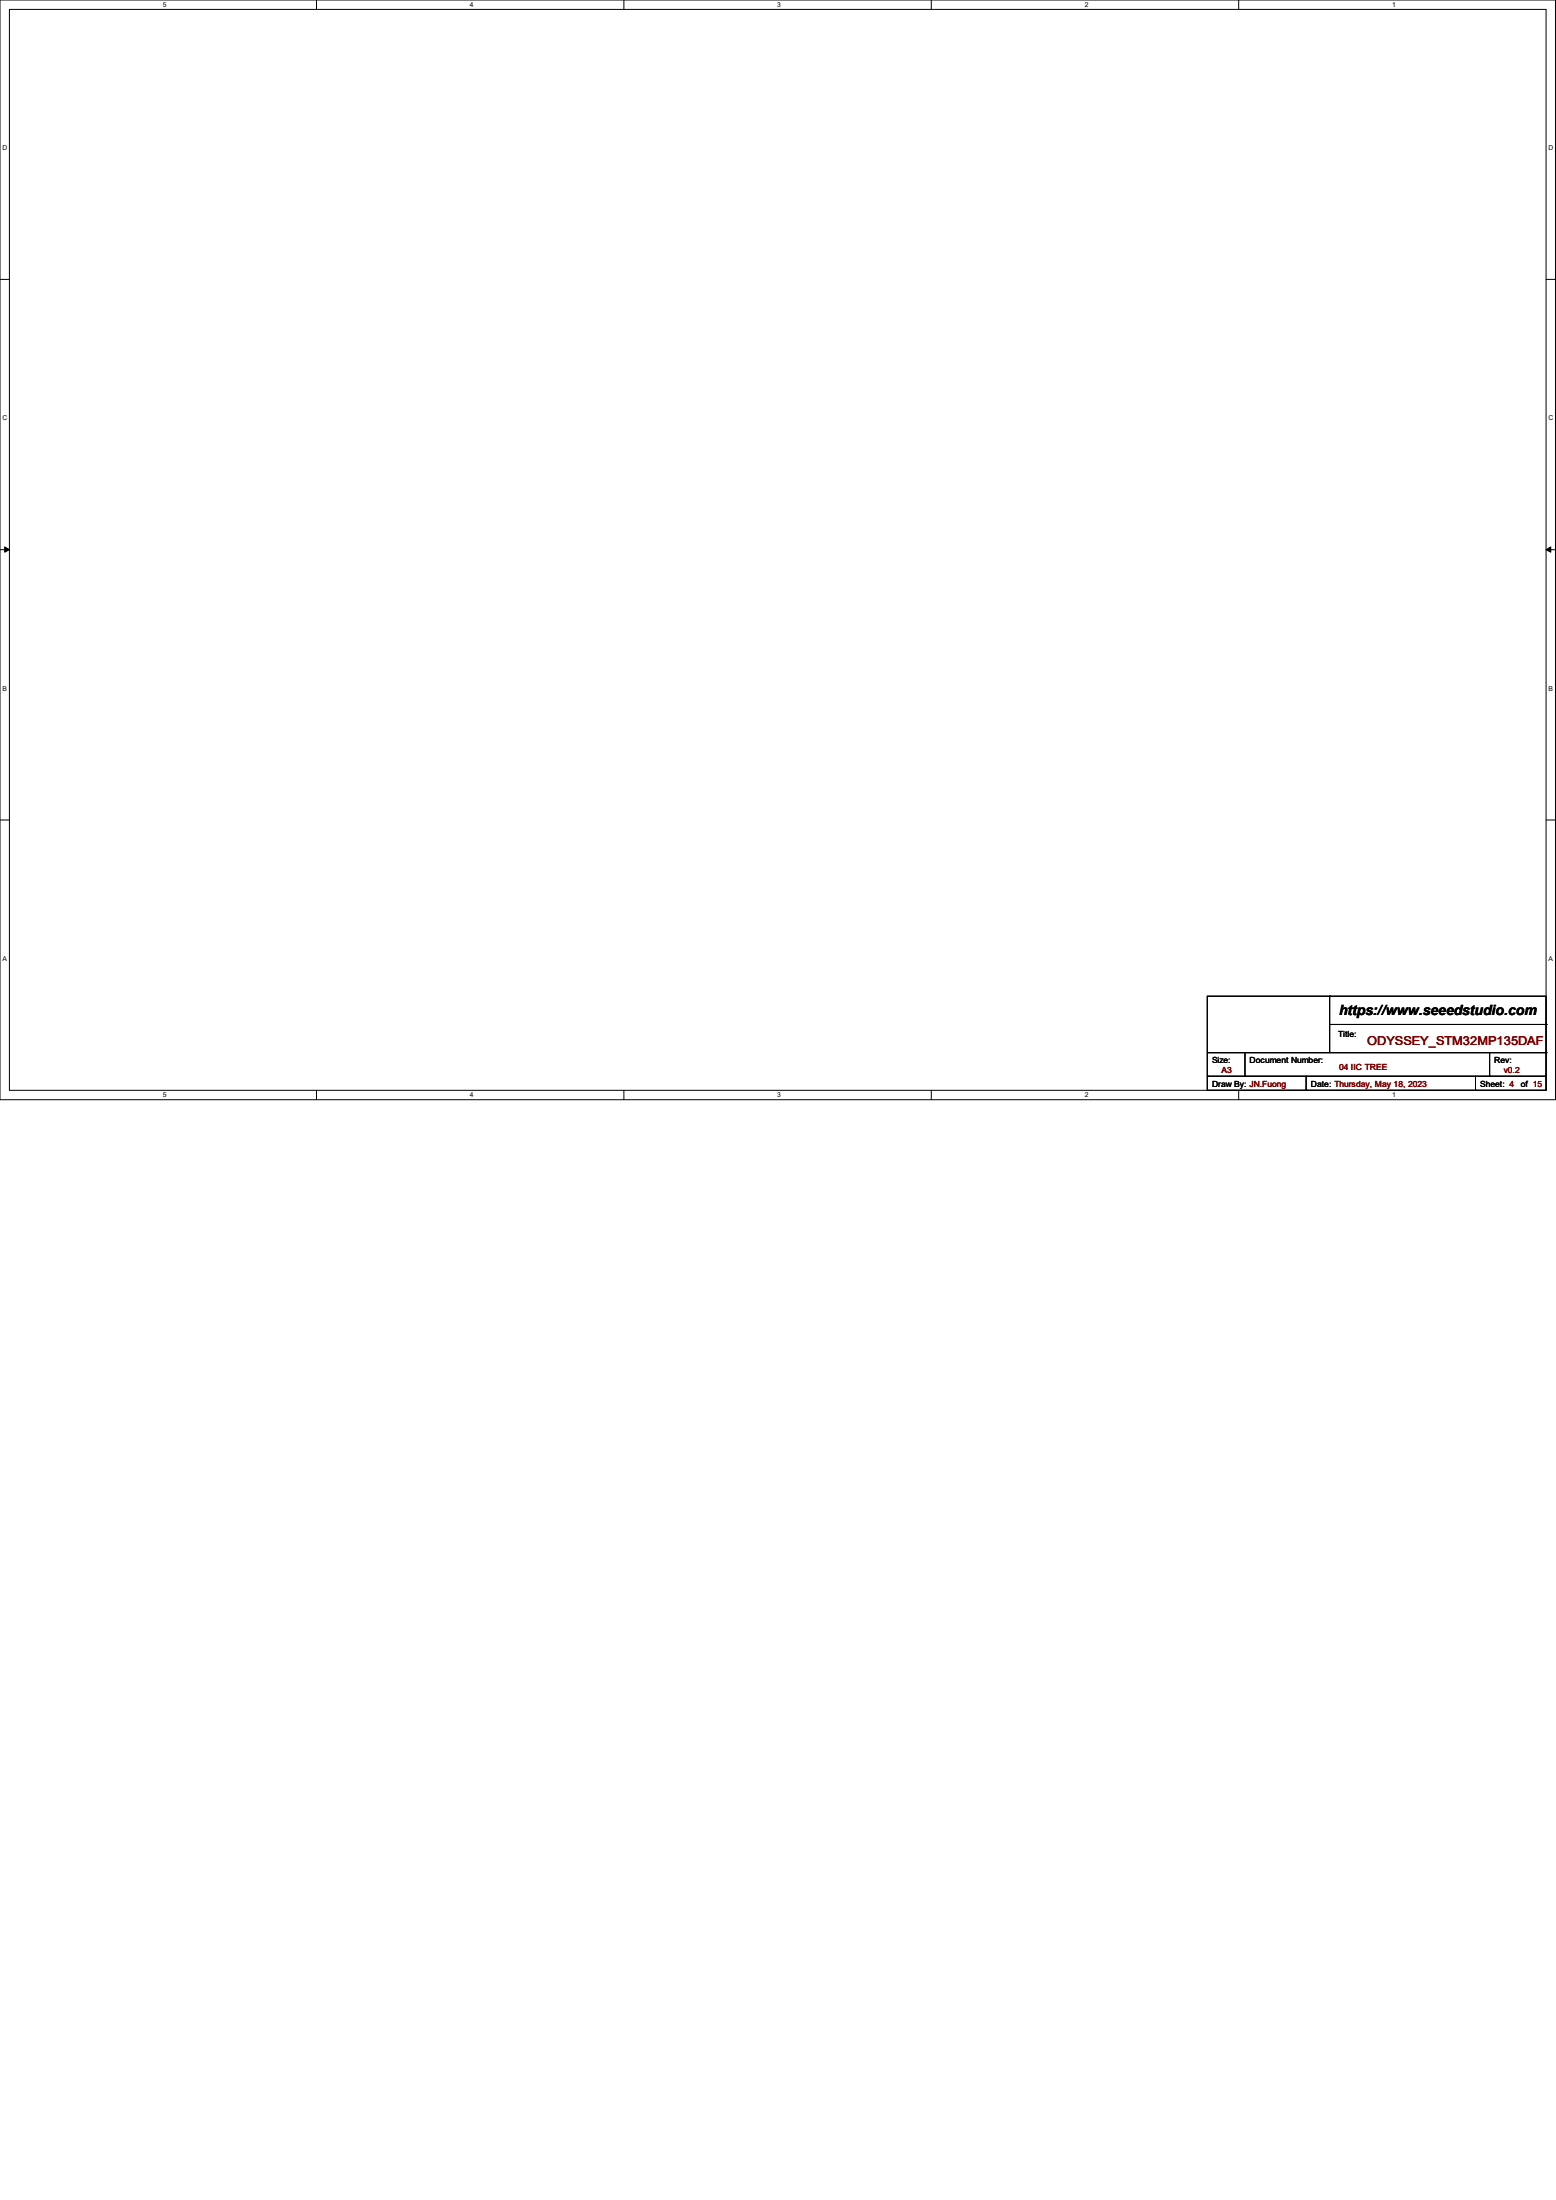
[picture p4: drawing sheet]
<svg xmlns="http://www.w3.org/2000/svg" width="210mm" height="297mm" viewBox="0 0 210 297" stroke-linecap="round" stroke-linejoin="round" font-family="sans-serif">
<g fill="none" stroke="#000" stroke-width=".13">
<path d="M0 0h209.9v148.5h-209.9zM1.3 1.3h207.4v145.9h-207.4zM42.7 0v1.3M84.2 0v1.3M125.7 0v1.3M167.2 0v1.3M0 37.7h1.3M208.7 37.7h1.2M0 74.2h1.3M.6 73.8l.7 .4-.7 .3zM208.7 74.2l.6-.4v.7zM208.7 74.2h1.2"/>
<path d="M0 110.7h1.3M208.7 110.7h1.2M162.9 134.5h45.8v12.7h-45.8zM179.5 134.5h.1M179.5 134.5v7.6M179.5 138.3h29.2M208.7 138.3h.1M42.7 147.2v1.3M84.2 147.2v1.3M125.7 147.2v1.3M162.9 145.3h.1M162.9 145.3h45.8"/>
<path d="M162.9 142.1h45.8M167.2 147.2v1.3M168 145.3h.1M168 142.1v3.2M176.3 147.2h.1M176.3 145.3v1.9M199.1 147.2h.1M199.1 145.3v1.9M201 145.3h.1M201 142.1v3.2M208.7 142.1h.1"/>
</g>
<path d="M.6 73.8l.7 .4-.7 .3zM208.7 74.2l.6-.4v.7z" fill="#000"/>
<text font-size="1.9" x="180.7" y="137">https://www.seeedstudio.com</text>
<text font-size="1.7" fill="#800000" x="184.5" y="141.1">ODYSSEY_STM32MP135DAF</text>
<g font-size="1.1">
<text x="163.6" y="143.5">Size:</text>
<text x="168.7" y="143.5">Document Number:</text>
<text x="180.6" y="140">Title:</text>
<text x="201.7" y="143.5">Rev:</text>
<text x="163.6" y="146.8">Draw By: JN.Fuong</text>
<text x="176.9" y="146.8">Date: Thursday, May 18, 2023</text>
<text x="199.8" y="146.8">Sheet: 4</text>
<text x="205.2" y="146.8">of 15</text>
</g>
<g font-size="1.1" fill="#800000">
<text x="164.8" y="144.9">A3</text>
<text x="180.7" y="144.5">04 IIIIIIC TREE</text>
<text x="180.7" y="144.5">04</text>
<text x="183" y="144.5">C TREE</text>
<text x="202.9" y="144.9">v0.2</text>
</g>
<g font-size=".9">
<text x="22" y=".9">5</text>
<text x="63.4" y=".9">4</text>
<text x="104.9" y=".9">3</text>
<text x="146.4" y=".9">2</text>
<text x="187.9" y=".9">1</text>
<text x=".3" y="20.3">D</text>
<text x="209" y="20.3">D</text>
<text x=".3" y="56.7">C</text>
<text x="209" y="56.7">C</text>
<text x=".3" y="93.2">B</text>
<text x="209" y="93.2">B</text>
<text x=".3" y="129.7">A</text>
<text x="209" y="129.7">A</text>
<text x="22" y="148.1">5</text>
<text x="63.4" y="148.1">4</text>
<text x="104.9" y="148.1">3</text>
<text x="146.4" y="148.1">2</text>
<text x="187.9" y="148.1">1</text>
</g>
</svg>
